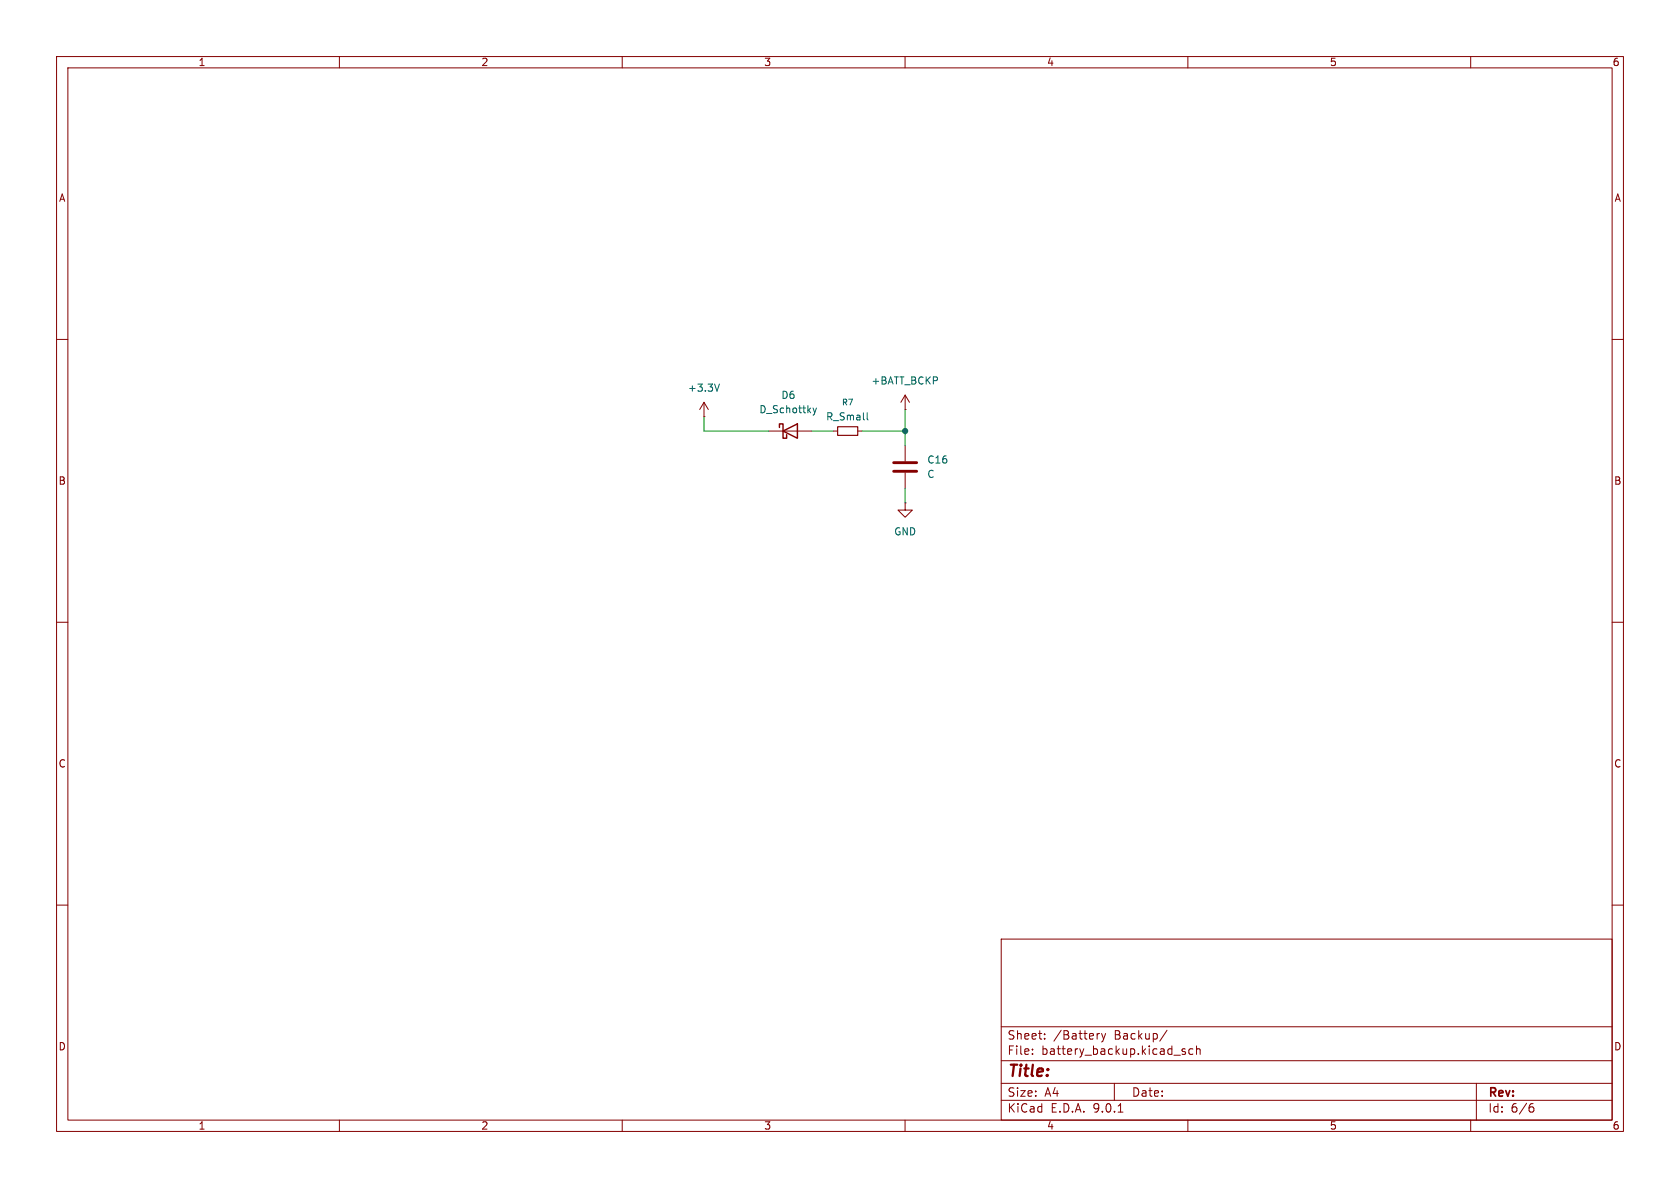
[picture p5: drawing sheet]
<svg xmlns="http://www.w3.org/2000/svg" width="297mm" height="210mm" viewBox="0 0 297 210" stroke-linecap="round" stroke-linejoin="round" font-family="sans-serif">
<g fill="none" stroke="#840000" stroke-width=".18">
<path d="M10 10h277v190h-277zM12 12h273v186h-273zM60 10v2M110 10v2M160 10v2M210 10v2M260 10v2M10 60h2M124.5 73.7h.1M124.5 71.1l-.8 1.3M124.5 71.1l.7 1.3M124.5 71.1v2.6"/>
<path d="M135.9 76.2h7.6M147.3 76.2h.8M151.6 76.2h.8M160 72.4h.1M160 69.9v2.5M160 78.7v2.8M160 69.9l-.7 1.2M160 69.9l.8 1.2M285 60h2M160 88.9v1.3h1.3l-1.3 1.2-1.3-1.2h1.3M160 88.9h.1M160 83.6v2.8"/>
<path d="M10 110h2M285 110h2M10 160h2M177 166h108v32h-108zM285 160h2M60 198v2M110 198v2M160 198v2M177 194.5h108M177 191.5h108M177 187.5h108M177 181.5h108"/>
<path d="M182.5 186.3v.1M182.5 185.5v.1M184.7 183.6v.1M184.7 182.8v.1M194.4 182.7l-.3 .1M194.7 182.7l.4 1M195.1 183.7l-.1 .4-.3 .1M195.5 182.7l-.4 1M197 191.5v3M197.7 196.6h.8M206.3 182.1l-1.3 2M209.5 185.5l-.3-.1-.2 .2v.2l.5 .2v.3h-.5"/>
<path d="M210 198v2M210.9 185.5l-.4-.1-.3 .3v.4l.1 .2h.6M211.5 185.5l.2-.1 .4 .1 .1 .9M211.5 184.9v1.5M260 198v2M261 191.5v6.5M270.6 195.7h.4l.2 .3-.1 .5-.5 .1M271 195.1l-.4 .1"/>
</g>
<path d="M158 81.8h4.1M158 83.3h4.1" fill="none" stroke="#840000" stroke-width=".51"/>
<path d="M137.8 75.6v-.7h.6v2.6h.7v-.7M138.4 76.2l2.6-1.3v2.6z" fill="none" stroke="#840000" stroke-width=".25"/>
<path d="M127.2 67.9l-.4 1.3M143.7 72.1l.3 .9M144 73l-.3 .4M144.3 72.1l-.3 .9M153.3 73v1.1l.2 .1" fill="none" stroke="#006464" stroke-width=".18"/>
<path d="M148.1 75.4h3.5v1.6h-3.5z" fill="none" stroke="#840000" stroke-width=".2"/>
<path d="M124.5 73.7v2.5h11.4M143.5 76.2h3.8M152.4 76.2h7.6M160 72.4v6.3M160 86.4v2.5" fill="none" stroke="#009600" stroke-width=".18"/>
<circle cx="160" cy="76.2" r=".46" fill="#009600" stroke="#009600" stroke-width=".18"/>
<text font-size="2.8" fill="#840000" x="178" y="190.9">Title:</text>
<g font-size="2.1" fill="#840000">
<text x="178" y="184">Sheet:</text>
<text x="186.2" y="184">/Battery</text>
<text x="197" y="184">Backup/</text>
<text x="178" y="186.7">File:</text>
<text x="184.1" y="186.7">battery_backup.kicad_sch</text>
<text x="178" y="196.9">KiCad</text>
<text x="178" y="194.1">Size:</text>
<text x="184.7" y="194.1">A4</text>
<text x="185.7" y="196.9">E.D.A.</text>
<text x="193.3" y="196.9">9.0.1</text>
<text x="200" y="194.1">Date:</text>
<text x="263" y="194.3">Rev:</text>
<text x="263" y="196.9">Id:</text>
<text x="267.1" y="196.9">6/6</text>
</g>
<g font-size="1.8" fill="#840000">
<text x="35" y="11.9">1</text>
<text x="85" y="11.9">2</text>
<text x="135" y="11.9">3</text>
<text x="185" y="11.9">4</text>
<text x="235" y="11.9">5</text>
<text x="285" y="11.9">6</text>
<text x="10.3" y="35.9">A</text>
<text x="285.3" y="35.9">A</text>
<text x="10.3" y="85.9">B</text>
<text x="285.3" y="85.9">B</text>
<text x="10.3" y="135.9">C</text>
<text x="285.3" y="135.9">C</text>
<text x="10.3" y="185.9">D</text>
<text x="285.3" y="185.9">D</text>
<text x="35" y="199.9">1</text>
<text x="85" y="199.9">2</text>
<text x="135" y="199.9">3</text>
<text x="185" y="199.9">4</text>
<text x="235" y="199.9">5</text>
<text x="285" y="199.9">6</text>
</g>
<g font-size="1.8" fill="#006464">
<text x="121.5" y="69.4">+3.3V</text>
<text x="138" y="70.7">D6</text>
<text x="154" y="68.2">+BATT_BCKP</text>
<text x="134.1" y="73.3">D_Schottky</text>
<text x="145.9" y="74.5">R_Small</text>
<text x="163.8" y="82.1">C16</text>
<text x="163.8" y="84.7">C</text>
<text x="158" y="94.8">GND</text>
</g>
<text font-size="1.4" fill="#006464" x="148.7" y="71.9">R7</text>
</svg>
